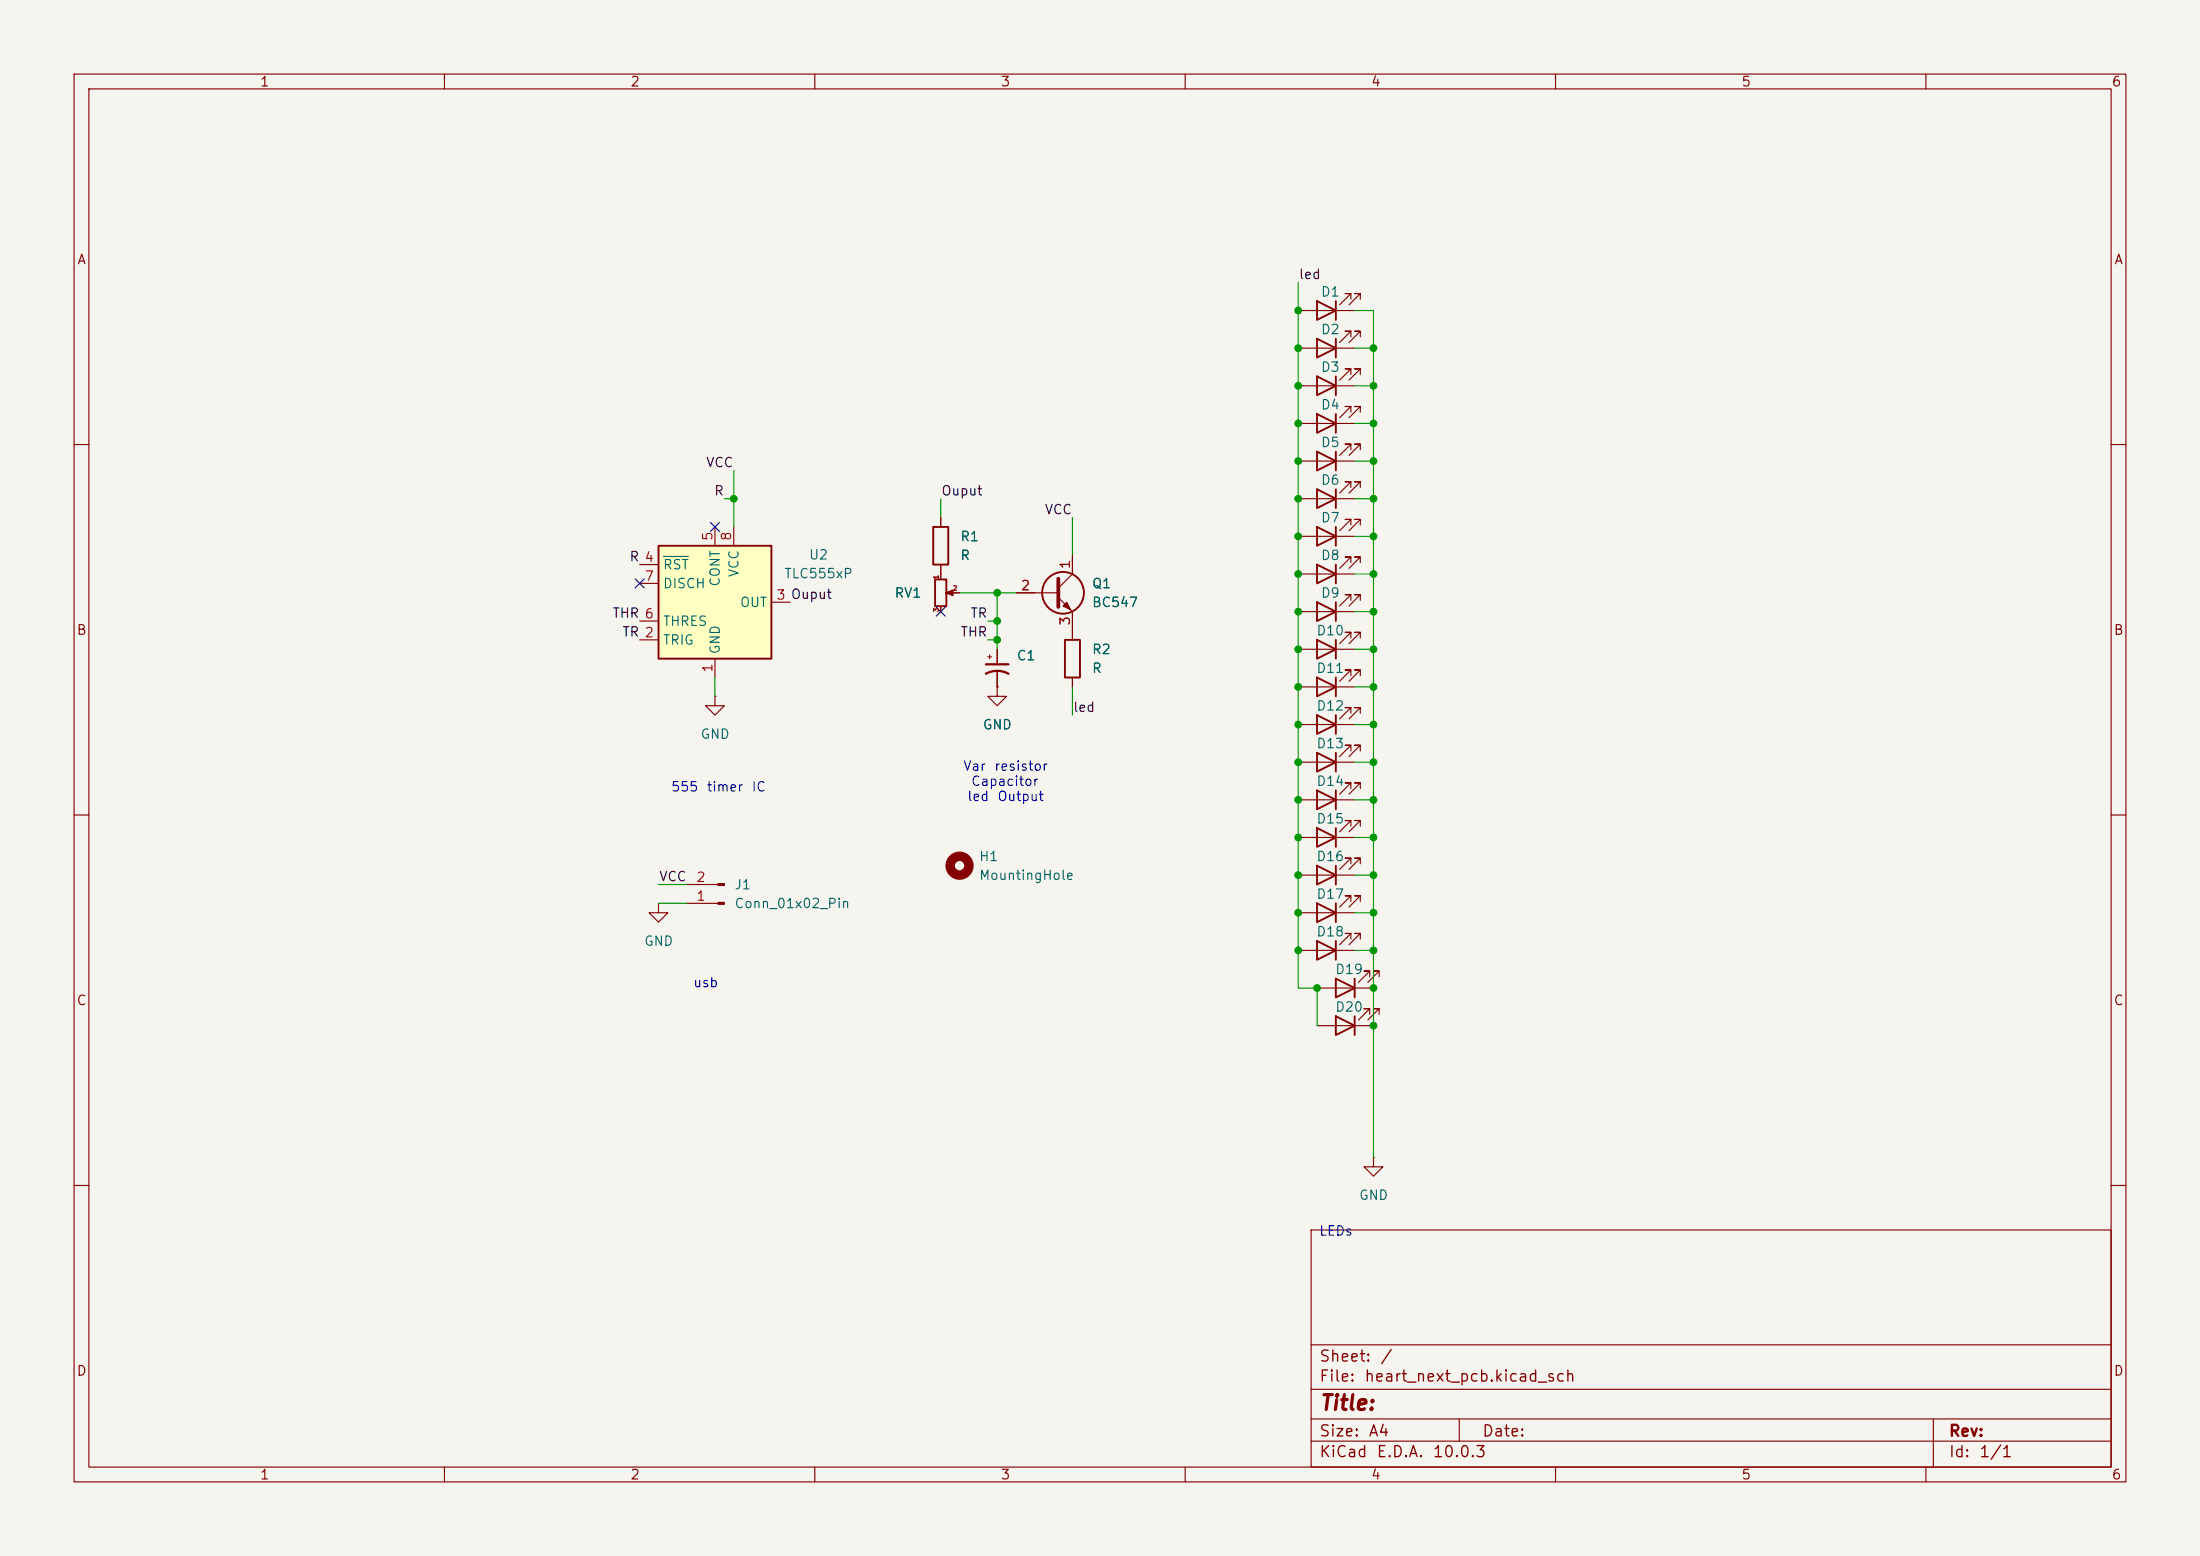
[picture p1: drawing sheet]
<svg xmlns="http://www.w3.org/2000/svg" width="297mm" height="210mm" viewBox="0 0 297 210" stroke-linecap="round" stroke-linejoin="round" font-family="sans-serif">
<path d="M0 0h297v210h-297z" fill="#f5f4ef" stroke="#f5f4ef" stroke-width=".14"/>
<g fill="none" stroke="#840000" stroke-width=".15">
<path d="M10 10h277v190h-277zM12 12h273v186h-273zM60 10v2M110 10v2M160 10v2M210 10v2M260 10v2M175.3 47h7.6M175.3 52.1h7.6M182.4 45.5v-.8h-.8h.8l-1.6 1.5M182.4 50.5v-.7h-.8h.8l-1.6 1.5M183.6 45.5v-.8h-.7h.7l-1.5 1.5"/>
<path d="M183.6 50.5v-.7h-.7h.7l-1.5 1.5M10 60h2M127 69.9v1.2M127 76.2v1.9M144.8 74.9v2.6l-1.9 1.9M175.3 67.3h7.6M182.4 65.8v-.8h-.8h.8l-1.6 1.5M183.6 65.8v-.8h-.7h.7l-1.5 1.5M285 60h2M96.5 94v1.3h1.3l-1.3 1.2-1.3-1.2h1.3M96.5 94h.1M127 81.9v.7"/>
<path d="M128.5 80h1M133.3 88.6h.6M133.6 88.4v.5M134.6 92.7v1.3h1.3l-1.3 1.3-1.3-1.3h1.3M134.6 92.7h.1M134.6 87.6v2.1M134.6 90.7v2M137.2 80h5.7M142.9 80.6l1.9 2v3.8M144.8 91.4v1.3M175.3 97.8h7.6M182.4 96.3v-.8h-.8h.8l-1.6 1.5"/>
<path d="M183.6 96.3v-.8h-.7h.7l-1.5 1.5M10 110h2M92.7 119.4h4.2M175.3 108h7.6M175.3 102.9h7.6M182.4 106.4v-.7h-.8h.8l-1.6 1.5M182.4 101.3v-.7h-.8h.8l-1.6 1.5M183.6 106.4v-.7h-.7h.7l-1.5 1.5M183.6 101.3v-.7h-.7h.7l-1.5 1.5M285 110h2M92.7 121.9h4.2M175.3 128.3h7.6"/>
<path d="M175.3 123.2h7.6M177.8 133.4h7.6M182.4 126.7v-.7h-.8h.8l-1.6 1.5M182.4 121.7v-.8h-.8h.8l-1.6 1.5M183.6 126.7v-.7h-.7h.7l-1.5 1.5M183.6 121.7v-.8h-.7h.7l-1.5 1.5M184.9 131.8v-.7h-.8h.8l-1.5 1.5M186.2 131.8v-.7h-.8h.8l-1.5 1.5M10 160h2M177 166h108v32h-108zM285 160h2M60 198v2"/>
<path d="M110 198v2M160 198v2M177 194.5h108M177 191.5h108M177 187.5h108M177 181.5h108M197 191.5v3M210 198v2M260 198v2M261 191.5v6.5"/>
</g>
<g fill="none" stroke="#840000" stroke-width=".25">
<path d="M177.8 45.7l2.5 1.3-2.5 1.3zM177.8 50.8l2.5 1.3-2.5 1.2zM180.3 45.7v2.6M180.3 50.8v2.5M126 71.1h2v5.1h-2zM126.2 78.2h1.6v3.6h-1.6zM177.8 66l2.5 1.3-2.5 1.3zM180.3 66v2.6M143.8 86.4h2v5h-2zM177.8 96.5l2.5 1.3-2.5 1.3zM180.3 96.5v2.6M177.8 106.7l2.5 1.3-2.5 1.2z"/>
<path d="M177.8 101.6l2.5 1.3-2.5 1.2zM180.3 101.6v2.5M180.3 106.7v2.5M177.8 127l2.5 1.3-2.5 1.2zM177.8 121.9l2.5 1.3-2.5 1.3zM180.3 132.1l2.6 1.3-2.6 1.2zM180.3 121.9v2.6M180.3 127v2.5M182.9 132.1v2.5"/>
<circle cx="143.5" cy="80" r="2.82"/>
</g>
<g fill="#840000" stroke="#840000" stroke-width=".15">
<path d="M127.6 80l1.1-.4v.8l-1.1-.4h.3z"/>
<path d="M96.9 121.8h.9v.2h-.9z"/>
<path d="M96.9 119.3h.9v.2h-.9z"/>
<path d="M144 81.3l.5 1-1-.5z"/>
</g>
<path d="M133.1 90.9a3.2 3.2 0 0 1 3 0M133.1 89.7h3" fill="none" stroke="#840000" stroke-width=".3"/>
<circle cx="129.5" cy="116.8" r="1.27" fill="none" stroke="#840000" stroke-width="1.3"/>
<path d="M142.9 78.1v3.8" fill="none" stroke="#840000" stroke-width=".51"/>
<path d="M88.9 73.7h15.2v15.2h-15.2z" fill="#ffffc2"/>
<g fill="none" stroke="#840000" stroke-width=".25">
<path d="M177.8 40.6l2.5 1.3-2.5 1.3zM177.8 55.9l2.5 1.3-2.5 1.2zM180.3 40.6v2.6M180.3 55.9v2.5M88.9 73.7h15.2v15.2h-15.2zM177.8 61l2.5 1.2-2.5 1.3zM177.8 76.2l2.5 1.3-2.5 1.2zM177.8 71.1l2.5 1.3-2.5 1.3zM180.3 61v2.5M180.3 71.1v2.6M180.3 76.2v2.5M177.8 86.4l2.5 1.2-2.5 1.3z"/>
<path d="M177.8 81.3l2.5 1.3-2.5 1.2zM177.8 91.4l2.5 1.3-2.5 1.3zM180.3 81.3v2.5M180.3 86.4v2.5M180.3 91.4v2.6M177.8 116.8l2.5 1.3-2.5 1.3zM177.8 111.8l2.5 1.2-2.5 1.3zM180.3 111.8v2.5M180.3 116.8v2.6M180.3 137.2l2.6 1.2-2.6 1.3zM182.9 137.2v2.5"/>
</g>
<g fill="none" stroke="#840000" stroke-width=".15">
<path d="M175.3 41.9h7.6M175.3 57.2h7.6M182.4 40.4v-.8h-.8h.8l-1.6 1.5M182.4 55.6v-.7h-.8h.8l-1.6 1.5M183.6 40.4v-.8h-.7h.7l-1.5 1.5M183.6 55.6v-.7h-.7h.7l-1.5 1.5M86.4 76.2h2.5M86.4 78.7h2.5M96.5 71.1v2.6M99.1 71.1v2.6M127 69.9v1.2M127 76.2v1.9"/>
<path d="M144.8 74.9v2.6M175.3 62.2h7.6M175.3 77.5h7.6M175.3 72.4h7.6M182.4 60.7v-.8h-.8h.8l-1.6 1.6M182.4 75.9v-.7h-.8h.8l-1.6 1.5M182.4 70.9v-.8h-.8h.8l-1.6 1.5M183.6 60.7v-.8h-.7h.7l-1.5 1.6M183.6 75.9v-.7h-.7h.7l-1.5 1.5M183.6 70.9v-.8h-.7h.7l-1.5 1.5M86.4 86.4h2.5M86.4 83.8h2.5"/>
<path d="M96.5 88.9v2.5M104.1 81.3h2.6M127 81.9v.7M128.5 80h1M134.6 92.7h.1M134.6 87.6v2.1M134.6 90.7v2M137.2 80h2.5M144.8 82.6v3.8M144.8 91.4v1.3M175.3 87.6h7.6M175.3 82.6h7.6"/>
<path d="M175.3 92.7h7.6M182.4 86.1v-.8h-.8h.8l-1.6 1.6M182.4 81v-.7h-.8h.8l-1.6 1.5M182.4 91.2v-.8h-.8h.8l-1.6 1.5M183.6 86.1v-.8h-.7h.7l-1.5 1.6M183.6 81v-.7h-.7h.7l-1.5 1.5M183.6 91.2v-.8h-.7h.7l-1.5 1.5M175.3 118.1h7.6M175.3 113h7.6M182.4 116.6v-.8h-.8h.8l-1.6 1.5M182.4 111.5v-.8h-.8h.8l-1.6 1.6M183.6 116.6v-.8h-.7h.7l-1.5 1.5"/>
<path d="M183.6 111.5v-.8h-.7h.7l-1.5 1.6M88.9 121.9v1.3h1.3l-1.3 1.3-1.3-1.3h1.3M88.9 121.9h.1M177.8 138.4h7.6M184.9 136.9v-.8h-.8h.8l-1.5 1.6M186.2 136.9v-.8h-.8h.8l-1.5 1.6M185.4 156.2v1.3h1.3l-1.3 1.3-1.3-1.3h1.3M185.4 156.2h.1"/>
</g>
<path d="M89.5 75.1h3.4" fill="none" stroke="#006464" stroke-width=".15"/>
<g fill="none" stroke="#009600" stroke-width=".15">
<path d="M175.3 38.1v95.3h2.5v5M182.9 52.1h2.5M182.9 41.9h2.5v114.3M182.9 57.2h2.5M182.9 47h2.5M97.8 67.3h1.3M99.1 63.5v7.6M127 67.3v2.6M144.8 69.9v5M182.9 67.3h2.5M182.9 77.5h2.5M182.9 72.4h2.5"/>
<path d="M182.9 62.2h2.5M96.5 91.4v2.6M129.5 80h7.7M133.3 86.4h1.3M133.3 83.8h1.3M134.6 80v7.6M144.8 92.7v3.8M182.9 92.7h2.5M182.9 82.6h2.5M182.9 87.6h2.5M182.9 97.8h2.5M88.9 119.4h3.8"/>
<path d="M182.9 118.1h2.5M182.9 102.9h2.5M182.9 108h2.5M182.9 113h2.5M88.9 121.9h3.8M182.9 123.2h2.5M182.9 128.3h2.5"/>
</g>
<path d="M85.8 78.1l1.2 1.2M87 78.1l-1.2 1.2M95.9 70.5l1.2 1.2M97.1 70.5l-1.2 1.2M126.4 81.9l1.2 1.3M127.6 81.9l-1.2 1.3" fill="none" stroke="#000084" stroke-width=".15"/>
<g fill="#009600" stroke="#009600" stroke-width=".14">
<circle cx="134.6" cy="80" r=".46"/>
<circle cx="134.6" cy="83.8" r=".46"/>
<circle cx="134.6" cy="86.4" r=".46"/>
<circle cx="175.3" cy="62.2" r=".46"/>
<circle cx="175.3" cy="67.3" r=".46"/>
<circle cx="185.4" cy="67.3" r=".46"/>
<circle cx="175.3" cy="87.6" r=".46"/>
<circle cx="175.3" cy="92.7" r=".46"/>
<circle cx="185.4" cy="92.7" r=".46"/>
<circle cx="185.4" cy="87.6" r=".46"/>
<circle cx="185.4" cy="72.4" r=".46"/>
<circle cx="185.4" cy="77.5" r=".46"/>
<circle cx="175.3" cy="82.6" r=".46"/>
<circle cx="185.4" cy="82.6" r=".46"/>
<circle cx="175.3" cy="77.5" r=".46"/>
<circle cx="175.3" cy="72.4" r=".46"/>
<circle cx="185.4" cy="57.2" r=".46"/>
<circle cx="185.4" cy="62.2" r=".46"/>
<circle cx="185.4" cy="52.1" r=".46"/>
<circle cx="185.4" cy="47" r=".46"/>
<circle cx="175.3" cy="128.3" r=".46"/>
<circle cx="175.3" cy="52.1" r=".46"/>
<circle cx="175.3" cy="57.2" r=".46"/>
<circle cx="175.3" cy="47" r=".46"/>
<circle cx="175.3" cy="41.9" r=".46"/>
<circle cx="185.4" cy="113" r=".46"/>
<circle cx="185.4" cy="118.1" r=".46"/>
<circle cx="175.3" cy="113" r=".46"/>
<circle cx="175.3" cy="118.1" r=".46"/>
<circle cx="185.4" cy="138.4" r=".46"/>
<circle cx="175.3" cy="123.2" r=".46"/>
<circle cx="185.4" cy="133.4" r=".46"/>
<circle cx="185.4" cy="128.3" r=".46"/>
<circle cx="177.8" cy="133.4" r=".46"/>
<circle cx="185.4" cy="123.2" r=".46"/>
<circle cx="175.3" cy="97.8" r=".46"/>
<circle cx="175.3" cy="102.9" r=".46"/>
<circle cx="175.3" cy="108" r=".46"/>
<circle cx="185.4" cy="102.9" r=".46"/>
<circle cx="185.4" cy="108" r=".46"/>
<circle cx="185.4" cy="97.8" r=".46"/>
<circle cx="99.1" cy="67.3" r=".46"/>
</g>
<text font-size="2" fill="#840000" x="178" y="190.8">Title:</text>
<g font-size="1.5" fill="#840000">
<text x="178" y="184.2">Sheet:</text>
<text x="186.2" y="184.2">/</text>
<text x="178" y="186.9">File:</text>
<text x="184.1" y="186.9">heart_next_pcb.kicad_sch</text>
<text x="178" y="197.1">KiCad</text>
<text x="178" y="194.3">Size:</text>
<text x="184.7" y="194.3">A4</text>
<text x="185.7" y="197.1">E.D.A.</text>
<text x="193.3" y="197.1">10.0.3</text>
<text x="200" y="194.3">Date:</text>
<text x="263" y="194.3">Rev:</text>
<text x="263" y="197.1">Id:</text>
<text x="267.1" y="197.1">1/1</text>
</g>
<g font-size="1.3" fill="#840000">
<text x="35" y="12">1</text>
<text x="85" y="12">2</text>
<text x="135" y="12">3</text>
<text x="185" y="12">4</text>
<text x="235" y="12">5</text>
<text x="285" y="12">6</text>
<text x="10.3" y="36">A</text>
<text x="285.3" y="36">A</text>
<text x="10.3" y="86">B</text>
<text x="285.3" y="86">B</text>
<text x="10.3" y="136">C</text>
<text x="285.3" y="136">C</text>
<text x="10.3" y="186">D</text>
<text x="285.3" y="186">D</text>
<text x="35" y="200">1</text>
<text x="85" y="200">2</text>
<text x="135" y="200">3</text>
<text x="185" y="200">4</text>
<text x="235" y="200">5</text>
<text x="285" y="200">6</text>
</g>
<g font-size="1.3" fill="#0f0f0f">
<text x="175.3" y="38">led</text>
<text x="95.2" y="63.4">VCC</text>
<text x="96.3" y="67.2">R</text>
<text x="127" y="67.2">Ouput</text>
<text x="140.9" y="69.7">VCC</text>
<text x="84.9" y="76.1">R 4</text>
<text x="82.6" y="83.7">THR 6</text>
<text x="130.9" y="83.7">TR</text>
<text x="83.9" y="86.2">TR 2</text>
<text x="129.6" y="86.2">THR</text>
<text x="144.8" y="96.4">led</text>
<text x="88.9" y="119.3">VCC</text>
</g>
<g font-size="1.3" fill="#006464">
<text x="178.2" y="40.3">D1</text>
<text x="178.2" y="45.4">D2</text>
<text x="178.2" y="50.5">D3</text>
<text x="178.2" y="55.6">D4</text>
<text x="178.2" y="65.7">D6</text>
<text x="178.2" y="60.7">D5</text>
<text x="178.2" y="70.8">D7</text>
<text x="89.4" y="77.2">RST</text>
<text x="100" y="78" transform="rotate(-90 100 78)">VCC</text>
<text x="109.1" y="75.8">U2</text>
<text x="129.5" y="73.4">R1</text>
<text x="129.5" y="75.9">R</text>
<text x="178.2" y="75.9">D8</text>
<text x="89.4" y="79.7">DISCH</text>
<text x="97.5" y="79.3" transform="rotate(-90 97.5 79.3)">CONT</text>
<text x="99.8" y="82.3">OUT</text>
<text x="105.8" y="78.4">TLC555xP</text>
<text x="120.7" y="81">RV1</text>
<text x="147.3" y="82.3">BC547</text>
<text x="147.3" y="79.7">Q1</text>
<text x="178.2" y="81">D9</text>
<text x="89.4" y="87.3">TRIG</text>
<text x="89.4" y="84.8">THRES</text>
<text x="97.5" y="88.4" transform="rotate(-90 97.5 88.4)">GND</text>
<text x="137.2" y="89.4">C1</text>
<text x="147.3" y="88.6">R2</text>
<text x="177.6" y="86.1">D10</text>
<text x="147.3" y="91.1">R</text>
<text x="177.6" y="91.1">D11</text>
<text x="94.5" y="100">GND</text>
<text x="132.6" y="98.8">GND</text>
<text x="177.6" y="96.2">D12</text>
<text x="177.6" y="101.3">D13</text>
<text x="177.6" y="106.4">D14</text>
<text x="177.6" y="111.5">D15</text>
<text x="132.1" y="116.5">H1</text>
<text x="132.1" y="119.1">MountingHole</text>
<text x="177.6" y="116.5">D16</text>
<text x="99.1" y="120.4">J1</text>
<text x="99.1" y="122.9">Conn_01x02_Pin</text>
<text x="177.6" y="121.6">D17</text>
<text x="86.9" y="128">GND</text>
<text x="177.6" y="126.7">D18</text>
<text x="180.2" y="131.8">D19</text>
<text x="180.2" y="136.9">D20</text>
<text x="183.4" y="162.3">GND</text>
</g>
<g font-size="1.3" fill="#a90000">
<text x="96.5" y="73.1" transform="rotate(-90 96.5 73.1)">5</text>
<text x="99" y="73.1" transform="rotate(-90 99 73.1)">8</text>
<text x="144.8" y="76.9" transform="rotate(-90 144.8 76.9)">1</text>
<text x="86.9" y="78.7">7</text>
<text x="104.7" y="81.3">3 Ouput</text>
<text x="137.7" y="80">2</text>
<text x="144.8" y="84.5" transform="rotate(-90 144.8 84.5)">3</text>
<text x="96.5" y="90.9" transform="rotate(-90 96.5 90.9)">1</text>
<text x="93.9" y="119.4">2</text>
<text x="93.9" y="121.9">1</text>
</g>
<g font-size="1.3" fill="#0000c2">
<text x="90.5" y="107.1">555</text>
<text x="95.3" y="107.1">timer</text>
<text x="101.4" y="107.1">IC</text>
<text x="129.9" y="104.3">Var</text>
<text x="131" y="106.4">Capacitor</text>
<text x="134.1" y="104.3">resistor</text>
<text x="130.5" y="108.4">led</text>
<text x="134.6" y="108.4">Output</text>
<text x="93.5" y="133.6">usb</text>
<text x="178" y="167.1">LEDs</text>
</g>
<g font-size=".6" fill="#a90000">
<text x="126.9" y="82.7" transform="rotate(-90 126.9 82.7)">3</text>
<text x="126.9" y="78.3" transform="rotate(-90 126.9 78.3)">1</text>
<text x="128.6" y="79.9">2</text>
</g>
</svg>
